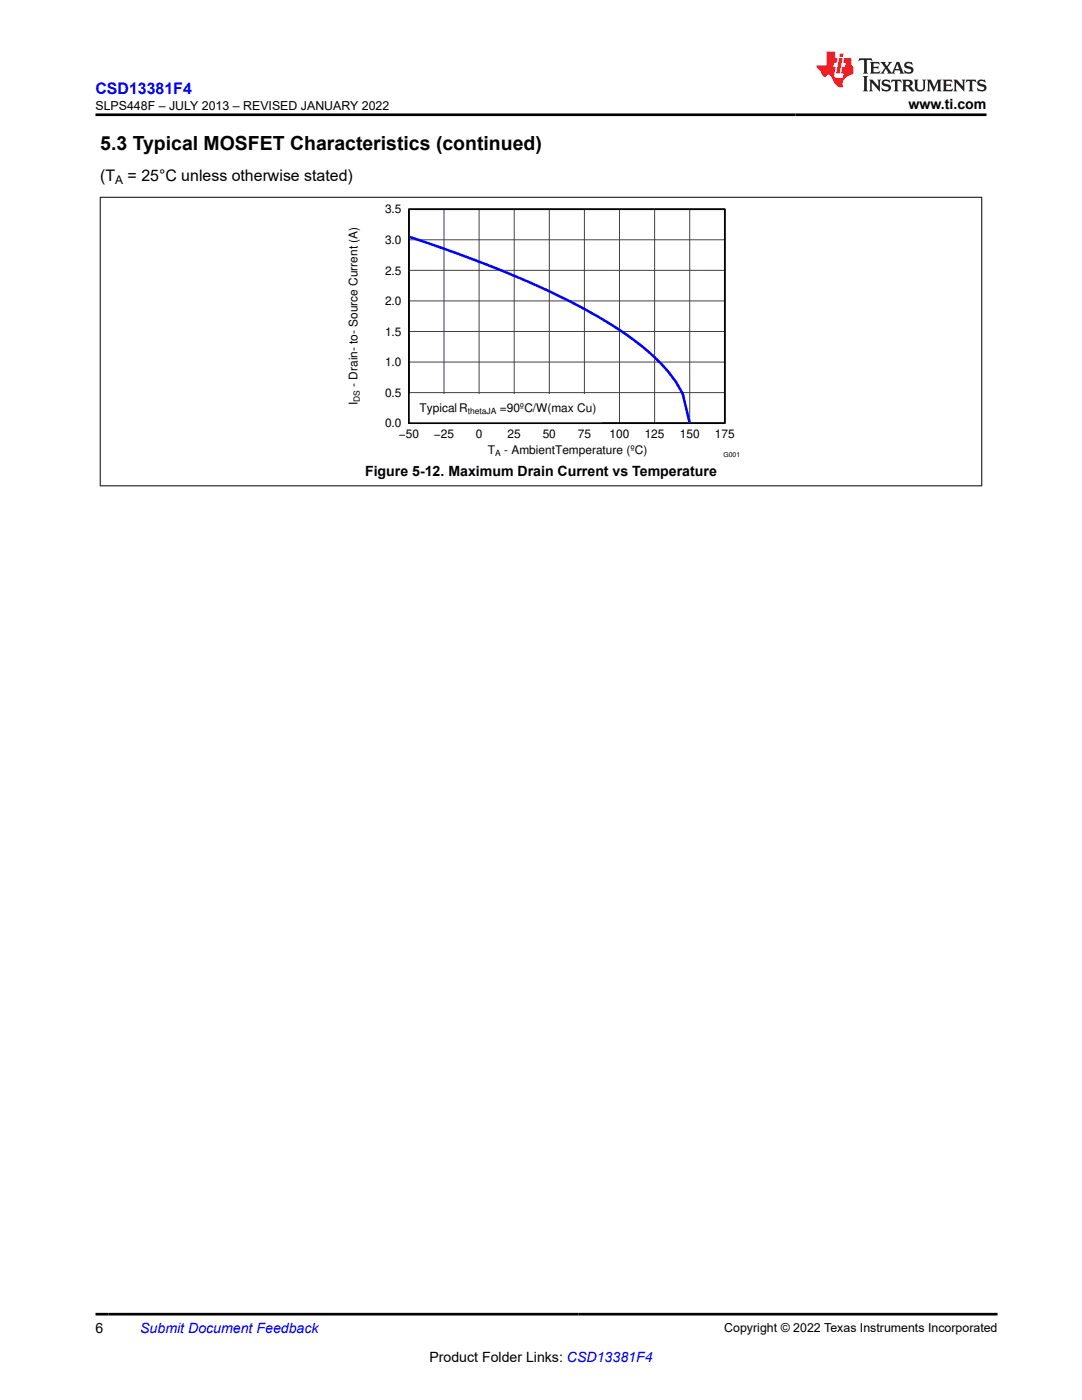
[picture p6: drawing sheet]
<svg xmlns="http://www.w3.org/2000/svg" width="216mm" height="279mm" viewBox="0 0 216 279" stroke-linecap="round" stroke-linejoin="round" font-family="sans-serif">
<path d="M81.6 41.8h63v42.7h-63z" fill="none" stroke="#000" stroke-width=".25"/>
<g fill="none" stroke="#414141" stroke-width=".2">
<path d="M81.6 41.8h63v42.7h-63zM81.6 54h63M81.6 47.9h63M88.6 41.8v42.7M95.6 41.8v42.7M102.6 41.8v42.7M109.6 41.8v42.7M116.6 41.8v42.7M123.6 41.8v42.7M130.6 41.8v42.7M137.6 41.8v42.7M81.6 78.4h63"/>
<path d="M81.6 72.3h63M81.6 66.2h63M81.6 60.1h63"/>
</g>
<path d="M81.5 47.2a232.1 232.1 0 0 1 35.1 14.5 57.2 57.2 0 0 1 16.8 12.6l1.4 1.8 1.4 2.5 1.4 5.9" fill="none" stroke="#00f" stroke-width=".51"/>
<path d="M81.6 78.8h38.5v5.7h-38.5z" fill="#fff"/>
<path d="M81.6 41.8h63v42.7h-63z" fill="none" stroke="#000" stroke-width=".34"/>
<path d="M19.9 39.4h176.1M20 39.3v57.7M195.9 39.3v57.7M19.9 97h176.1" fill="none" stroke="#000" stroke-width=".2"/>
<path d="M171.5 11.6l-.2 .6 .5-.2h.6v.1v2.2l-.2 .4h1l-.2-.4v-2.2v-.1h.5l.5 .2-.1-.6zM173.6 12.4l.2 .3v1.6l-.2 .4h1.9l.1-.6a1.08 1.08 0 0 1-1.3 .2v-.7h.6l.4 .2v-.7l-.4 .2h-.6v-.5l.2-.2a1 1 0 0 1 1 .3l-.1-.5zM175.7 12.4l.9 1.1-1 1.2h.9l-.2-.2 .5-.8 .4 .8-.2 .2h1.6l-.2-.2 .2-.5h.9l.1 .5-.1 .2h.9l-.2-.4-.8-1.9h-.5l-.9 2.1-.9-1.1 .9-1h-.8l.2 .2-.4 .6-.4-.6 .2-.2zM179 12.8l.4 1h-.7zM180.7 12.5a.65 .65 0 0 0-.2 .7 .65 .65 0 0 0 .6 .5l.6 .1 .1 .3a.79 .79 0 0 1-.7 .4 .79 .79 0 0 1-.7-.5l.1 .7 .2-.1a.93 .93 0 0 0 1.1 0 .93 .93 0 0 0 .4-.9 1.46 1.46 0 0 0-1.2-.6l-.1-.3a1.09 1.09 0 0 1 1.2 .2l-.2-.6-.1 .1-.5-.2zM172.2 15.2l.2 .4v2.2l-.2 .4h1l-.2-.4v-2.2l.2-.4zM173.4 15.9l.2 .4v1.5l-.2 .4h.8l-.3-.4 .1-1.3 1.6 1.8v-2l.2-.4h-.7l.1 .2 .1 1.1-1.2-1.3zM176.2 16a.65 .65 0 0 0-.2 .8 .65 .65 0 0 0 .6 .4l.6 .2 .1 .2a.79 .79 0 0 1-.7 .4 .79 .79 0 0 1-.7-.5l.1 .7 .2-.1a.93 .93 0 0 0 1.1 .1 .93 .93 0 0 0 .4-1 1.46 1.46 0 0 0-1.2-.5l-.1-.4a1.09 1.09 0 0 1 1.2 .2l-.1-.6-.2 .1-.5-.1zM177.9 15.9l-.1 .6a.63 .63 0 0 1 .8-.3v1.6l-.3 .4h1l-.2-.4v-1.6a.66 .66 0 0 1 .8 .3l-.1-.6zM180 15.9l.2 .4v1.5l-.2 .4h1l-.2-.2-.1-.7h.5l.1 .2a.79 .79 0 0 0 1.2 .6l-1-.9a.61 .61 0 0 0 .6-.6 .61 .61 0 0 0-.5-.7zM180.8 16.2h.1a.47 .47 0 0 1 .5 .1 .47 .47 0 0 1 .1 .5l-.1 .1-.7 .1zM182.3 15.9l.2 .2a2.27 2.27 0 0 0 .4 2 1.04 1.04 0 0 0 1.7-.7v-1.3l.2-.2h-.8l.2 .4v1.1a.6 .6 0 0 1-.6 .6 .6 .6 0 0 1-.6-.6v-1.1l.3-.4zM184.9 15.9l.2 .4v1.5l-.2 .4h.8l-.3-.4v-1.4l.9 1.9 .9-1.9v1.4l-.3 .4h1l-.2-.4v-1.5l.2-.4h-.8l-.7 1.5-.6-1.5zM188.1 15.9l.2 .4v1.5l-.2 .4h1.9l.1-.6a1.09 1.09 0 0 1-1.3 .2v-.7h.6l.4 .2v-.6l-.4 .2h-.6v-.6l.2-.1a1.01 1.01 0 0 1 1 .3l-.1-.6zM190.2 15.9l.3 .4v1.5l-.3 .4h.8l-.2-.4v-1.3l1.6 1.8v-2l.2-.4h-.7l.2 .2v1.1l-1.2-1.3zM192.8 15.9l-.1 .6a.63 .63 0 0 1 .8-.3v1.6l-.3 .4h1l-.2-.4v-1.6a.66 .66 0 0 1 .8 .3l-.1-.6zM195.2 16a.65 .65 0 0 0-.2 .8 .65 .65 0 0 0 .6 .4l.6 .2 .2 .2a.79 .79 0 0 1-.7 .4 .79 .79 0 0 1-.7-.5l.1 .7 .2-.1a.93 .93 0 0 0 1 .1 .93 .93 0 0 0 .5-1 1.46 1.46 0 0 0-1.3-.5v-.4a1.09 1.09 0 0 1 1.2 .2l-.2-.6-.2 .1-.5-.1z" fill="#231f20"/>
<path d="M164.9 10.3v2.7h-2l.1 .4 .8 1a.95 .95 0 0 0 1 .9 .59 .59 0 0 1 .5-.4 .59 .59 0 0 1 .5 .3l.4 .8a1.59 1.59 0 0 0 2.1 1.4 1.61 1.61 0 0 1 1-2.3l1-.3-.1-1.5a1.59 1.59 0 0 1-.3-1.7h-1.5l-.2 .9h.6l-.2 .9h-.5l-.2 .9v.3l.4 .1-.1 .9h-.7a.73 .73 0 0 1-1-.7l.3-1.5h-.5l.1-.9h.5l.2-.9h-.5v-1.3zM167.4 11.6l-.6 3.1h.7l.6-3.1zM167.6 10.7l-.1 .6h.7l.1-.6z" fill="#ed1c24"/>
<path d="M19 22.9h177.8M19 262.3h180" fill="none" stroke="#000" stroke-width=".53"/>
<text font-size="3.9" x="20" y="29.9">5.3 Typical MOSFET Characteristics (continued)</text>
<text font-size="3.2" fill="#00f" x="19" y="18.7">CSD13381F4</text>
<g font-size="3.2">
<text x="20" y="36.1">(T</text>
<text x="25.5" y="36.1">= 25°C unless otherwise stated)</text>
</g>
<g font-size="2.8">
<text x="181.3" y="21.8">www.ti.com</text>
<text x="72.8" y="95">Figure 5-12. Maximum Drain Current vs Temperature</text>
<text x="19" y="266.1">6</text>
<text x="85.7" y="271.7">Product Folder Links: CSD13381F4</text>
</g>
<text font-size="2.8" fill="#00f" x="28" y="266.1">Submit Document Feedback</text>
<g font-size="2.5">
<text x="19" y="21.9">SLPS448F – JULY 2013 – REVISED JANUARY 2022</text>
<text x="144.5" y="265.8">Copyright © 2022 Texas Instruments Incorporated</text>
</g>
<g font-size="2.4">
<text x="23" y="36.7">A</text>
<text x="76.8" y="42.6">3.5</text>
<text x="76.8" y="48.7">3.0</text>
<text x="76.8" y="54.8">2.5</text>
<text x="76.8" y="60.9">2.0</text>
<text x="76.8" y="67">1.5</text>
<text x="71.3" y="77.2" transform="rotate(-90 71.3 77.2)">- Drain- to- Source Current (A)</text>
<text x="76.8" y="73.1">1.0</text>
<text x="71.3" y="80.9" transform="rotate(-90 71.3 80.9)">I</text>
<text x="76.8" y="79.2">0.5</text>
<text x="83.7" y="82.2">Typical R</text>
<text x="99.7" y="82.2">=90ºC/W(max Cu)</text>
<text x="76.8" y="85.3">0.0</text>
<text x="79.6" y="87.4">−50</text>
<text x="86.6" y="87.4">−25</text>
<text x="94.9" y="87.4">0</text>
<text x="101.3" y="87.4">25</text>
<text x="108.3" y="87.4">50</text>
<text x="115.3" y="87.4">75</text>
<text x="121.6" y="87.4">100</text>
<text x="128.6" y="87.4">125</text>
<text x="135.6" y="87.4">150</text>
<text x="142.6" y="87.4">175</text>
<text x="97.4" y="90.6">T</text>
<text x="100.6" y="90.6">- AmbientTemperature (ºC)</text>
</g>
<g font-size="1.7">
<text x="71.8" y="80.2" transform="rotate(-90 71.8 80.2)">DS</text>
<text x="93.3" y="82.7">thetaJA</text>
<text x="98.8" y="91">A</text>
</g>
<text font-size="1.4" x="144.4" y="91.2">G001</text>
</svg>
